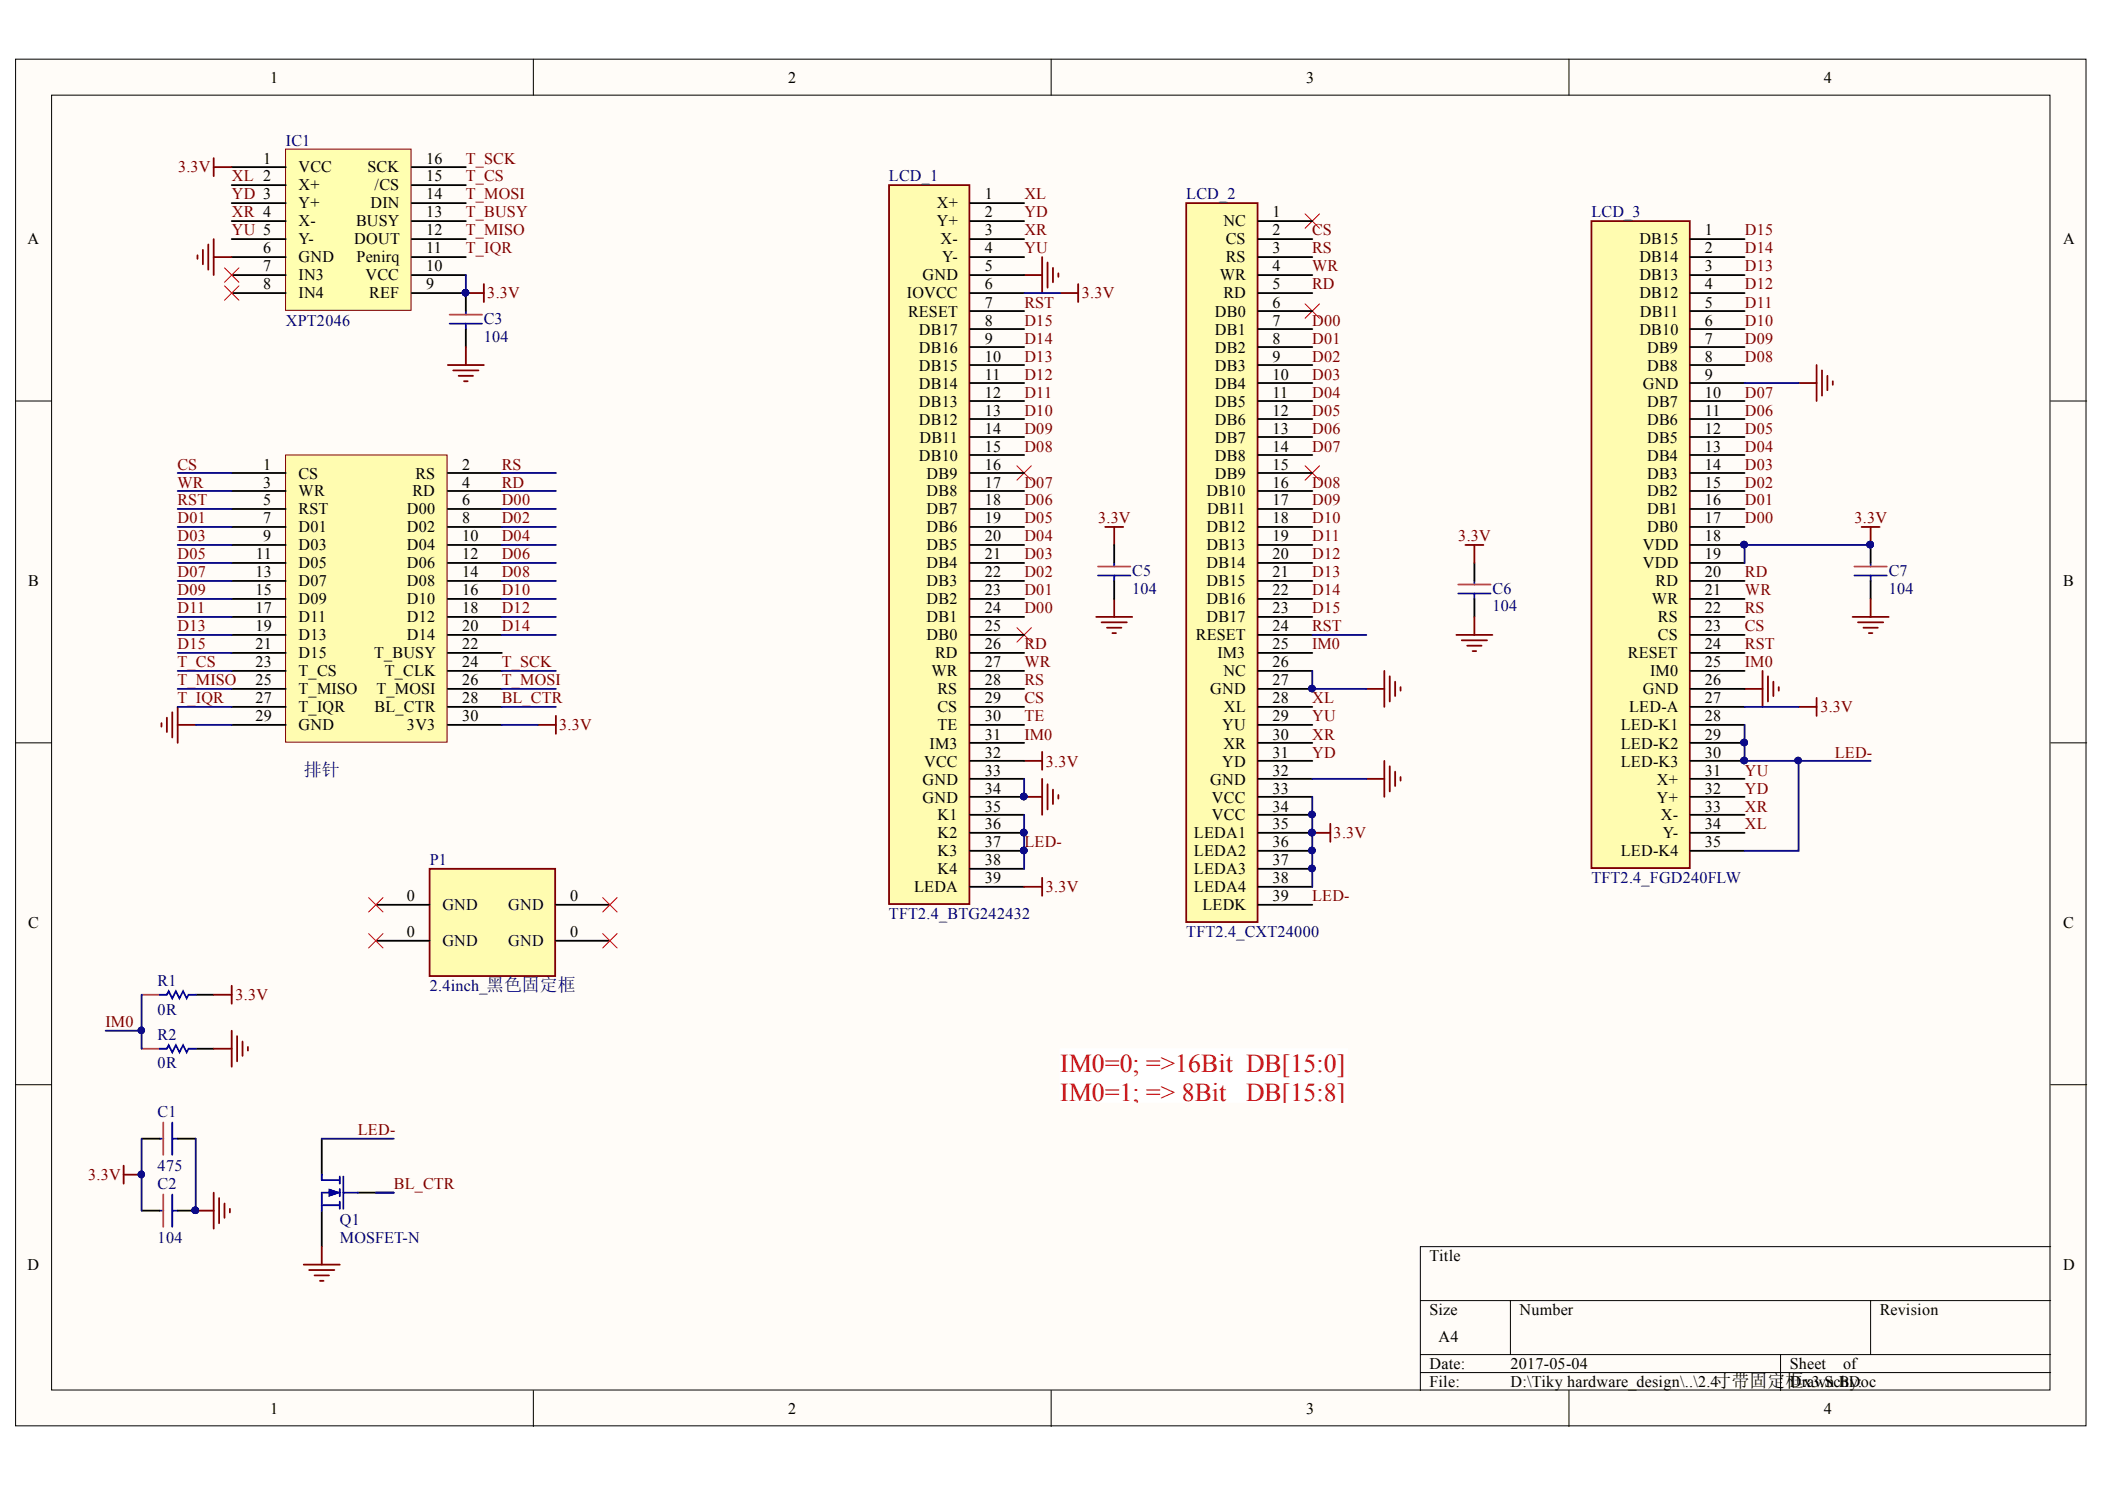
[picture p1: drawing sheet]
# Altium project 2.4寸带固定框x3.PrjPCB
1 sheet, 15 parts. Net scope: global (net labels, ports and power ports of the same name join across sheets).
Board file: 2.4寸带固定框x3.PcbDoc

## Sheet 2.4寸带固定框x3.SchDoc
size A4

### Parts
C1  475  [C0603-2]
C2  104  [C0603-1]
C3  104  [C0603-2]
C5  104  [C0603-1]
C6  104  [C0603-1]
C7  104  [C0603-1]
IC1  XPT2046  [SOT403-1]
LCD_1  TFT2.4_BTG242432  [TFT2.4_BTG242432]
LCD_2  TFT2.4_CXT24000  [TFT2.4_CXT24000]
LCD_3  TFT2.4_FGD240FLW  [TFT2.4_FGD240FLW]
P1  2.4inch_黑色固定框  [2.4inch_黑色固定框]
Q1  MOSFET-N  [SOT23A]
R1  0R  [R0603]
R2  0R  [R0603]
公认通用  排针  [P_Head_2x15]

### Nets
3.3V: C1.1 C2.1 C3.1 C5.1 C6.1 C7.1 IC1.1(VCC) IC1.9(REF) IC1.10(VCC) LCD_1.6(IOVCC) LCD_1.32(VCC) LCD_1.39(LEDA) LCD_2.33(VCC) LCD_2.34(VCC) LCD_2.35(LEDA1) LCD_2.36(LEDA2) LCD_2.37(LEDA3) LCD_2.38(LEDA4) LCD_3.18(VDD) LCD_3.19(VDD) LCD_3.27(LED-A) R1.2 公认通用.30(3V3)
GND: C1.2 C2.2 C3.2 C5.2 C6.2 C7.2 IC1.6(GND) LCD_1.5(GND) LCD_1.33(GND) LCD_1.34(GND) LCD_2.26(NC) LCD_2.27(GND) LCD_2.32(GND) LCD_3.9(GND) LCD_3.26(GND) Q1.2(S) R2.2 公认通用.29(GND)
BL_CTR: Q1.1(G) 公认通用.28(BL_CTR)
CS: LCD_1.29(CS) LCD_2.2(CS) LCD_3.23(CS) 公认通用.1(CS)
D00: LCD_1.24(DB1) LCD_2.7(DB1) LCD_3.17(DB0) 公认通用.6(D00)
D01: LCD_1.23(DB2) LCD_2.8(DB2) LCD_3.16(DB1) 公认通用.7(D01)
D02: LCD_1.22(DB3) LCD_2.9(DB3) LCD_3.15(DB2) 公认通用.8(D02)
D03: LCD_1.21(DB4) LCD_2.10(DB4) LCD_3.14(DB3) 公认通用.9(D03)
D04: LCD_1.20(DB5) LCD_2.11(DB5) LCD_3.13(DB4) 公认通用.10(D04)
D05: LCD_1.19(DB6) LCD_2.12(DB6) LCD_3.12(DB5) 公认通用.11(D05)
D06: LCD_1.18(DB7) LCD_2.13(DB7) LCD_3.11(DB6) 公认通用.12(D06)
D07: LCD_1.17(DB8) LCD_2.14(DB8) LCD_3.10(DB7) 公认通用.13(D07)
D08: LCD_1.15(DB10) LCD_2.16(DB10) LCD_3.8(DB8) 公认通用.14(D08)
D09: LCD_1.14(DB11) LCD_2.17(DB11) LCD_3.7(DB9) 公认通用.15(D09)
D10: LCD_1.13(DB12) LCD_2.18(DB12) LCD_3.6(DB10) 公认通用.16(D10)
D11: LCD_1.12(DB13) LCD_2.19(DB13) LCD_3.5(DB11) 公认通用.17(D11)
D12: LCD_1.11(DB14) LCD_2.20(DB14) LCD_3.4(DB12) 公认通用.18(D12)
D13: LCD_1.10(DB15) LCD_2.21(DB15) LCD_3.3(DB13) 公认通用.19(D13)
D14: LCD_1.9(DB16) LCD_2.22(DB16) LCD_3.2(DB14) 公认通用.20(D14)
D15: LCD_1.8(DB17) LCD_2.23(DB17) LCD_3.1(DB15) 公认通用.21(D15)
IM0: LCD_1.31(IM3) LCD_2.25(IM3) LCD_3.25(IM0) R1.1 R2.1
LED-: LCD_1.35(K1) LCD_1.36(K2) LCD_1.37(K3) LCD_1.38(K4) LCD_2.39(LEDK) LCD_3.28(LED-K1) LCD_3.29(LED-K2) LCD_3.30(LED-K3) LCD_3.35(LED-K4) Q1.3(D)
RD: LCD_1.26(RD) LCD_2.5(RD) LCD_3.20(RD) 公认通用.4(RD)
RS: LCD_1.28(RS) LCD_2.3(RS) LCD_3.22(RS) 公认通用.2(RS)
RST: LCD_1.7(RESET) LCD_2.24(RESET) LCD_3.24(RESET) 公认通用.5(RST)
T_BUSY: IC1.13(BUSY)
T_CS: IC1.15(/CS) 公认通用.23(T_CS)
T_IQR: IC1.11(Penirq) 公认通用.27(T_IQR)
T_MISO: IC1.12(DOUT) 公认通用.25(T_MISO)
T_MOSI: IC1.14(DIN) 公认通用.26(T_MOSI)
T_SCK: IC1.16(SCK) 公认通用.24(T_CLK)
TE: LCD_1.30(TE)
WR: LCD_1.27(WR) LCD_2.4(WR) LCD_3.21(WR) 公认通用.3(WR)
XL: IC1.2(X+) LCD_1.1(X+) LCD_2.28(XL) LCD_3.34(Y-)
XR: IC1.4(X-) LCD_1.3(X-) LCD_2.30(XR) LCD_3.33(X-)
YD: IC1.3(Y+) LCD_1.2(Y+) LCD_2.31(YD) LCD_3.32(Y+)
YU: IC1.5(Y-) LCD_1.4(Y-) LCD_2.29(YU) LCD_3.31(X+)

Not connected (* = marked no-connect by the designer): IC1 7(IN3)* 8(IN4)*; LCD_1 16(DB9)* 25(DB0)*; LCD_2 1(NC)* 6(DB0)* 15(DB9)*; P1 0(GND)*; 公认通用 22(T_BUSY)

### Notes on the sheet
- IM0=0; =>16Bit  DB[15:0]
  IM0=1; => 8Bit   DB[15:8]
